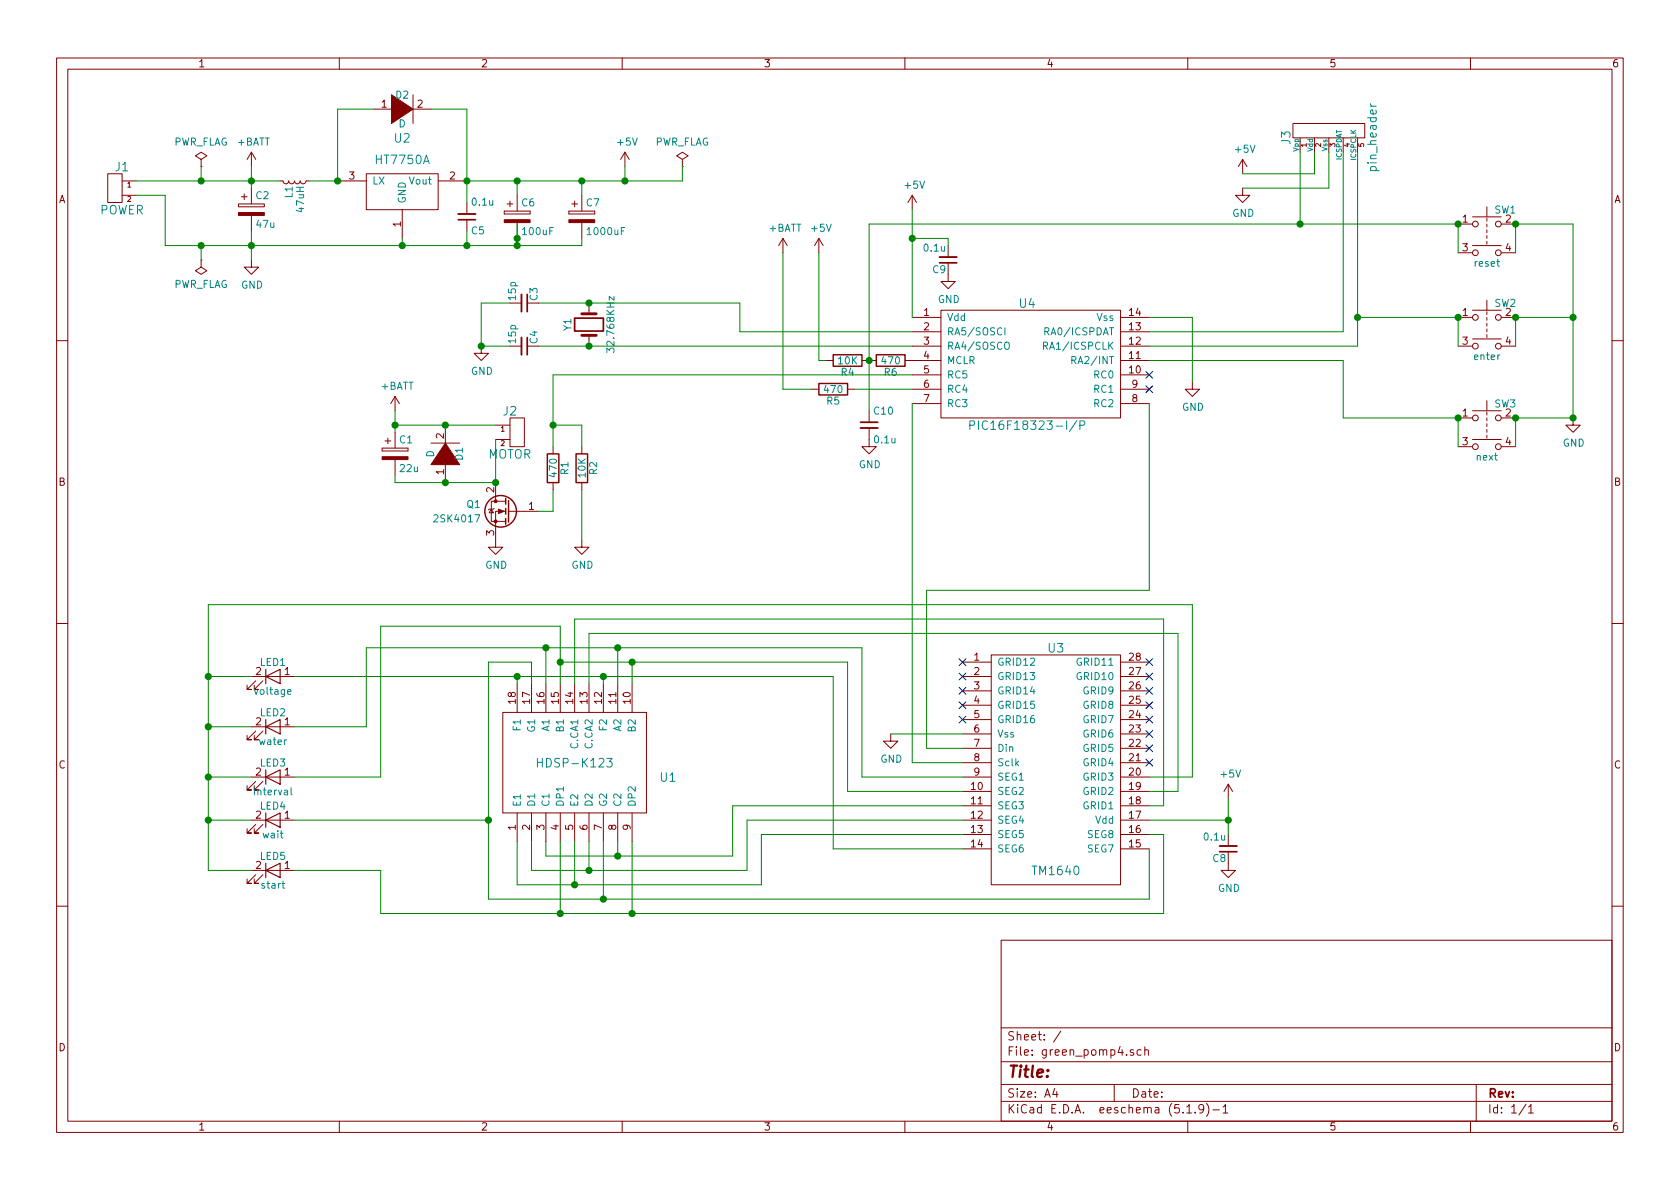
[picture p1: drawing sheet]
EESchema Schematic File Version 4
EELAYER 30 0
EELAYER END
$Descr A4 11693 8268
encoding utf-8
Sheet 1 1
Title ""
Date ""
Rev ""
Comp ""
Comment1 ""
Comment2 ""
Comment3 ""
Comment4 ""
$EndDescr
$Comp
L green_pomp3-rescue:C_Small C9
U 1 1
P 6600 1800
F 0 "C9" H 6610 1870 50  0000 L CNN
F 1 "0.1u" H 6610 1720 50  0000 L CNN
F 2 "Capacitor_THT:C_Disc_D6.0mm_W2.5mm_P5.00mm" H 6600 1800 50  0001 C CNN
F 3 "https://akizukidenshi.com/download/ds/murata/RDER72E104K2K1H03B.pdf" H 6600 1800 50  0001 C CNN
F 4 "P-10147" H 6600 1800 50  0001 C CNN "amoc"
	1    6600 1800
	-1   0    0    1   
$EndComp
$Comp
L green_pomp3-rescue:R R1
U 1 1
P 3850 3250
F 0 "R1" V 3930 3250 50  0000 C CNN
F 1 "470" V 3850 3250 50  0000 C CNN
F 2 "Resistor_THT:R_Axial_DIN0204_L3.6mm_D1.6mm_P2.54mm_Vertical" V 3780 3250 50  0001 C CNN
F 3 "" H 3850 3250 50  0001 C CNN
F 4 "R-25471" V 3850 3250 50  0001 C CNN "amoc"
	1    3850 3250
	1    0    0    -1  
$EndComp
$Comp
L green_pomp3-rescue:R R2
U 1 1
P 4050 3250
F 0 "R2" V 4130 3250 50  0000 C CNN
F 1 "10K" V 4050 3250 50  0000 C CNN
F 2 "Resistor_THT:R_Axial_DIN0204_L3.6mm_D1.6mm_P2.54mm_Vertical" V 3980 3250 50  0001 C CNN
F 3 "" H 4050 3250 50  0001 C CNN
F 4 "R-25103" V 4050 3250 50  0001 C CNN "amoc"
	1    4050 3250
	1    0    0    -1  
$EndComp
$Comp
L Transistor_FET:BUZ11 Q1
U 1 1
P 3550 3550
F 0 "Q1" H 3750 3600 50  0000 L CNN
F 1 "2SK4017" H 3750 3500 50  0000 L CNN
F 2 "FET:2SK4017_Q" H 3750 3650 50  0001 C CNN
F 3 "" H 3550 3550 50  0001 C CNN
F 4 "I-07597" H 3550 3550 50  0001 C CNN "amoc"
	1    3550 3550
	-1   0    0    -1  
$EndComp
$Comp
L green_pomp3-rescue:C_Small C3
U 1 1
P 3650 2100
F 0 "C3" H 3660 2170 50  0000 L CNN
F 1 "15p" H 3660 2020 50  0000 L CNN
F 2 "Capacitor_THT:C_Disc_D3.0mm_W1.6mm_P2.50mm" H 3650 2100 50  0001 C CNN
F 3 "https://akizukidenshi.com/download/ds/murata/RDE5C2A150J0K1C03.pdf" H 3650 2100 50  0001 C CNN
F 4 "P-05108" H 3650 2100 50  0001 C CNN "amoc"
	1    3650 2100
	0    1    -1   0   
$EndComp
$Comp
L green_pomp3-rescue:C_Small C4
U 1 1
P 3650 2400
F 0 "C4" H 3660 2470 50  0000 L CNN
F 1 "15p" H 3660 2320 50  0000 L CNN
F 2 "Capacitor_THT:C_Disc_D3.0mm_W1.6mm_P2.50mm" H 3650 2400 50  0001 C CNN
F 3 "https://akizukidenshi.com/download/ds/murata/RDE5C2A150J0K1C03.pdf" H 3650 2400 50  0001 C CNN
F 4 "P-05108" H 3650 2400 50  0001 C CNN "amoc"
	1    3650 2400
	0    1    -1   0   
$EndComp
$Comp
L green_pomp3-rescue:Crystal Y1
U 1 1
P 4100 2250
F 0 "Y1" H 4100 2400 50  0000 C CNN
F 1 "32.768KHz" H 4100 2100 50  0000 C CNN
F 2 "Crystal:Crystal_Round_D3.0mm_Vertical" H 4100 2250 50  0001 C CNN
F 3 "https://akizukidenshi.com/download/ds/ablic/VT-200F.pdf" H 4100 2250 50  0001 C CNN
F 4 "P-04005" H 4100 2250 50  0001 C CNN "amoc"
	1    4100 2250
	0    -1   1    0   
$EndComp
$Comp
L pspice:DIODE D1
U 1 1
P 3100 3150
F 0 "D1" H 3100 3250 50  0000 C CNN
F 1 "D" H 3100 3050 50  0000 C CNN
F 2 "D:1S4_V" H 3100 3150 50  0001 C CNN
F 3 "https://akizukidenshi.com/download/1S4.pdf" H 3100 3150 50  0001 C CNN
F 4 "I-00127" H 3100 3150 50  0001 C CNN "amoc"
	1    3100 3150
	0    1    -1   0   
$EndComp
$Comp
L green_pomp3-rescue:LED LED1
U 1 1
P 1900 4700
F 0 "LED1" H 1900 4800 50  0000 C CNN
F 1 "voltage" H 1900 4600 50  0000 C CNN
F 2 "LED_THT:LED_D3.0mm" H 1900 4700 50  0001 C CNN
F 3 "" H 1900 4700 50  0001 C CNN
F 4 "I-11577" H 1900 4700 50  0001 C CNN "amoc"
	1    1900 4700
	1    0    0    -1  
$EndComp
$Comp
L green_pomp3-rescue:SW_Push_Dual SW3
U 1 1
P 10350 2900
F 0 "SW3" H 10400 3000 50  0000 L CNN
F 1 "next" H 10350 2630 50  0000 C CNN
F 2 "Button_Switch_THT:SW_PUSH_6mm" H 10350 3100 50  0001 C CNN
F 3 "" H 10350 3100 50  0001 C CNN
F 4 "P-03648" H 10350 2900 50  0001 C CNN "amoc"
	1    10350 2900
	1    0    0    -1  
$EndComp
$Comp
L pspice:DIODE D2
U 1 1
P 2800 750
F 0 "D2" H 2800 850 50  0000 C CNN
F 1 "D" H 2800 650 50  0000 C CNN
F 2 "D:1S4_V" H 2800 750 50  0001 C CNN
F 3 "https://akizukidenshi.com/download/1S4.pdf" H 2800 750 50  0001 C CNN
F 4 "I-00127" H 2800 750 50  0001 C CNN "amoc"
	1    2800 750 
	1    0    0    -1  
$EndComp
$Comp
L green_pomp3-rescue:CP C1
U 1 1
P 2750 3150
F 0 "C1" H 2775 3250 50  0000 L CNN
F 1 "22u" H 2775 3050 50  0000 L CNN
F 2 "Capacitor_THT:CP_Radial_D5.0mm_P2.00mm" H 2788 3000 50  0001 C CNN
F 3 "" H 2750 3150 50  0001 C CNN
F 4 "P-03177" H 2750 3150 50  0001 C CNN "amoc"
	1    2750 3150
	1    0    0    -1  
$EndComp
$Comp
L green_pomp3-rescue:HEADER_5 J3
U 1 1
P 9250 950
F 0 "J3" H 9250 1250 60  0000 C CNN
F 1 "pin_header" H 9250 650 60  0000 C CNN
F 2 "Connector_PinHeader_2.54mm:PinHeader_1x05_P2.54mm_Vertical" H 9250 950 60  0001 C CNN
F 3 "" H 9250 950 60  0000 C CNN
F 4 "C-00167" H 9250 950 50  0001 C CNN "amoc"
	1    9250 950 
	0    -1   -1   0   
$EndComp
$Comp
L green_pomp3-rescue:SW_Push_Dual SW2
U 1 1
P 10350 2200
F 0 "SW2" H 10400 2300 50  0000 L CNN
F 1 "enter" H 10350 1930 50  0000 C CNN
F 2 "Button_Switch_THT:SW_PUSH_6mm" H 10350 2400 50  0001 C CNN
F 3 "" H 10350 2400 50  0001 C CNN
F 4 "P-03651" H 10350 2200 50  0001 C CNN "amoc"
	1    10350 2200
	1    0    0    -1  
$EndComp
$Comp
L green_pomp3-rescue:C_Small C10
U 1 1
P 6050 2950
F 0 "C10" H 6075 3050 50  0000 L CNN
F 1 "0.1u" H 6075 2850 50  0000 L CNN
F 2 "Capacitor_THT:C_Disc_D6.0mm_W2.5mm_P5.00mm" H 6088 2800 50  0001 C CNN
F 3 "https://akizukidenshi.com/download/ds/murata/RDER72E104K2K1H03B.pdf" H 6050 2950 50  0001 C CNN
F 4 "P-10147" H 6050 2950 50  0001 C CNN "amoc"
	1    6050 2950
	1    0    0    -1  
$EndComp
$Comp
L green_pomp3-rescue:SW_Push_Dual SW1
U 1 1
P 10350 1550
F 0 "SW1" H 10400 1650 50  0000 L CNN
F 1 "reset" H 10350 1280 50  0000 C CNN
F 2 "Button_Switch_THT:SW_PUSH_6mm" H 10350 1750 50  0001 C CNN
F 3 "" H 10350 1750 50  0001 C CNN
F 4 "P-03646" H 10350 1550 50  0001 C CNN "amoc"
	1    10350 1550
	1    0    0    -1  
$EndComp
Wire Wire Line
	4050 3100 4050 2950
Wire Wire Line
	3450 3350 3450 3050
Connection ~ 3450 3350
Wire Wire Line
	3750 2400 4100 2400
Wire Wire Line
	3750 2100 4100 2100
Wire Wire Line
	2350 750  2600 750 
Wire Wire Line
	2750 3000 2750 2950
Wire Wire Line
	9450 2400 9450 2200
Wire Wire Line
	9350 2500 9350 2900
Wire Wire Line
	3550 2100 3350 2100
Wire Wire Line
	5150 2100 5150 2300
Wire Wire Line
	9050 1550 9050 1050
Wire Wire Line
	9250 1300 9250 1050
Wire Wire Line
	10950 2200 10550 2200
Wire Wire Line
	3350 2100 3350 2400
Wire Wire Line
	10150 2200 10150 2400
Wire Wire Line
	10550 2200 10550 2400
Connection ~ 4100 2100
Connection ~ 4100 2400
Connection ~ 9050 1550
Wire Wire Line
	10550 2900 10950 2900
Wire Wire Line
	10550 2900 10550 3100
Wire Wire Line
	10150 2900 10150 3100
Connection ~ 10950 2200
Wire Wire Line
	6050 1550 9050 1550
Wire Wire Line
	10150 1550 10150 1750
Wire Wire Line
	10550 1550 10550 1750
Wire Wire Line
	10550 1550 10950 1550
Wire Wire Line
	3350 2400 3550 2400
Wire Wire Line
	10950 2200 10950 2900
$Comp
L green_pomp3-rescue:LED LED5
U 1 1
P 1900 6050
F 0 "LED5" H 1900 6150 50  0000 C CNN
F 1 "start" H 1900 5950 50  0000 C CNN
F 2 "LED_THT:LED_D3.0mm" H 1900 6050 50  0001 C CNN
F 3 "" H 1900 6050 50  0001 C CNN
F 4 "I-11577" H 1900 6050 50  0001 C CNN "amoc"
	1    1900 6050
	1    0    0    -1  
$EndComp
$Comp
L green_pomp3-rescue:LED LED3
U 1 1
P 1900 5400
F 0 "LED3" H 1900 5500 50  0000 C CNN
F 1 "interval" H 1900 5300 50  0000 C CNN
F 2 "LED_THT:LED_D3.0mm" H 1900 5400 50  0001 C CNN
F 3 "" H 1900 5400 50  0001 C CNN
F 4 "I-11577" H 1900 5400 50  0001 C CNN "amoc"
	1    1900 5400
	1    0    0    -1  
$EndComp
$Comp
L green_pomp3-rescue:LED LED2
U 1 1
P 1900 5050
F 0 "LED2" H 1900 5150 50  0000 C CNN
F 1 "water" H 1900 4950 50  0000 C CNN
F 2 "LED_THT:LED_D3.0mm" H 1900 5050 50  0001 C CNN
F 3 "" H 1900 5050 50  0001 C CNN
F 4 "I-11577" H 1900 5050 50  0001 C CNN "amoc"
	1    1900 5050
	1    0    0    -1  
$EndComp
$Comp
L green_pomp3-rescue:LED LED4
U 1 1
P 1900 5700
F 0 "LED4" H 1900 5800 50  0000 C CNN
F 1 "wait" H 1900 5600 50  0000 C CNN
F 2 "LED_THT:LED_D3.0mm" H 1900 5700 50  0001 C CNN
F 3 "" H 1900 5700 50  0001 C CNN
F 4 "I-11577" H 1900 5700 50  0001 C CNN "amoc"
	1    1900 5700
	1    0    0    -1  
$EndComp
Wire Wire Line
	1450 5700 1750 5700
Wire Wire Line
	1450 5400 1750 5400
Wire Wire Line
	1450 5050 1750 5050
$Comp
L power:GND #PWR02
U 1 1
P 3350 2400
F 0 "#PWR02" H 3350 2150 50  0001 C CNN
F 1 "GND" H 3355 2227 50  0000 C CNN
F 2 "" H 3350 2400 50  0001 C CNN
F 3 "" H 3350 2400 50  0001 C CNN
	1    3350 2400
	1    0    0    -1  
$EndComp
Connection ~ 3350 2400
$Comp
L power:+5V #PWR011
U 1 1
P 6350 1450
F 0 "#PWR011" H 6350 1300 50  0001 C CNN
F 1 "+5V" H 6365 1623 50  0000 C CNN
F 2 "" H 6350 1450 50  0001 C CNN
F 3 "" H 6350 1450 50  0001 C CNN
	1    6350 1450
	1    0    0    -1  
$EndComp
$Comp
L power:+5V #PWR09
U 1 1
P 5700 1750
F 0 "#PWR09" H 5700 1600 50  0001 C CNN
F 1 "+5V" H 5715 1923 50  0000 C CNN
F 2 "" H 5700 1750 50  0001 C CNN
F 3 "" H 5700 1750 50  0001 C CNN
	1    5700 1750
	1    0    0    -1  
$EndComp
Wire Wire Line
	4050 3400 4050 3750
Wire Wire Line
	3850 3550 3750 3550
$Comp
L power:GND #PWR06
U 1 1
P 4050 3750
F 0 "#PWR06" H 4050 3500 50  0001 C CNN
F 1 "GND" H 4055 3577 50  0000 C CNN
F 2 "" H 4050 3750 50  0001 C CNN
F 3 "" H 4050 3750 50  0001 C CNN
	1    4050 3750
	1    0    0    -1  
$EndComp
$Comp
L power:GND #PWR03
U 1 1
P 3450 3750
F 0 "#PWR03" H 3450 3500 50  0001 C CNN
F 1 "GND" H 3455 3577 50  0000 C CNN
F 2 "" H 3450 3750 50  0001 C CNN
F 3 "" H 3450 3750 50  0001 C CNN
	1    3450 3750
	1    0    0    -1  
$EndComp
$Comp
L power:+BATT #PWR08
U 1 1
P 5450 1750
F 0 "#PWR08" H 5450 1600 50  0001 C CNN
F 1 "+BATT" H 5465 1923 50  0000 C CNN
F 2 "" H 5450 1750 50  0001 C CNN
F 3 "" H 5450 1750 50  0001 C CNN
	1    5450 1750
	1    0    0    -1  
$EndComp
Wire Wire Line
	5450 1750 5450 2700
$Comp
L power:GND #PWR013
U 1 1
P 8300 2650
F 0 "#PWR013" H 8300 2400 50  0001 C CNN
F 1 "GND" H 8305 2477 50  0000 C CNN
F 2 "" H 8300 2650 50  0001 C CNN
F 3 "" H 8300 2650 50  0001 C CNN
	1    8300 2650
	1    0    0    -1  
$EndComp
$Comp
L power:+5V #PWR014
U 1 1
P 8650 1200
F 0 "#PWR014" H 8650 1050 50  0001 C CNN
F 1 "+5V" H 8665 1373 50  0000 C CNN
F 2 "" H 8650 1200 50  0001 C CNN
F 3 "" H 8650 1200 50  0001 C CNN
	1    8650 1200
	1    0    0    -1  
$EndComp
Wire Wire Line
	8650 1200 9150 1200
Wire Wire Line
	9150 1200 9150 1050
$Comp
L power:GND #PWR016
U 1 1
P 10950 2900
F 0 "#PWR016" H 10950 2650 50  0001 C CNN
F 1 "GND" H 10955 2727 50  0000 C CNN
F 2 "" H 10950 2900 50  0001 C CNN
F 3 "" H 10950 2900 50  0001 C CNN
	1    10950 2900
	1    0    0    -1  
$EndComp
Connection ~ 10950 2900
Connection ~ 10550 1550
Wire Wire Line
	10950 1550 10950 2200
Connection ~ 10150 2200
Connection ~ 10550 2200
$Comp
L power:GND #PWR07
U 1 1
P 6200 5100
F 0 "#PWR07" H 6200 4850 50  0001 C CNN
F 1 "GND" H 6205 4927 50  0000 C CNN
F 2 "" H 6200 5100 50  0001 C CNN
F 3 "" H 6200 5100 50  0001 C CNN
	1    6200 5100
	1    0    0    -1  
$EndComp
$Comp
L power:+5V #PWR012
U 1 1
P 8550 5550
F 0 "#PWR012" H 8550 5400 50  0001 C CNN
F 1 "+5V" H 8565 5723 50  0000 C CNN
F 2 "" H 8550 5550 50  0001 C CNN
F 3 "" H 8550 5550 50  0001 C CNN
	1    8550 5550
	1    0    0    -1  
$EndComp
Wire Wire Line
	1450 4700 1750 4700
Wire Wire Line
	4200 4700 3600 4700
Wire Wire Line
	4300 4500 6000 4500
Wire Wire Line
	4400 6350 3900 6350
Wire Wire Line
	4200 6250 3400 6250
Wire Wire Line
	4300 5950 5100 5950
Wire Wire Line
	4100 6050 5200 6050
Wire Wire Line
	4000 6150 5300 6150
Wire Wire Line
	4400 4600 5900 4600
Wire Wire Line
	6450 5200 6450 4100
Wire Wire Line
	3700 4600 3700 4750
Wire Wire Line
	3400 4600 3700 4600
Wire Wire Line
	3400 6250 3400 5700
Wire Wire Line
	8000 6250 4200 6250
Connection ~ 4200 4700
Wire Wire Line
	4200 4750 4200 4700
Wire Wire Line
	3600 4700 3600 4750
Wire Wire Line
	5800 4700 4200 4700
Wire Wire Line
	5800 5900 5800 4700
Wire Wire Line
	6700 5900 5800 5900
Connection ~ 4300 4500
Wire Wire Line
	4300 4750 4300 4500
Wire Wire Line
	3800 4750 3800 4500
Wire Wire Line
	4100 4400 4100 4750
Connection ~ 4400 6350
Wire Wire Line
	4400 5850 4400 6350
Connection ~ 4200 6250
Wire Wire Line
	4200 5850 4200 6250
Connection ~ 4300 5950
Wire Wire Line
	4300 5850 4300 5950
Connection ~ 4100 6050
Wire Wire Line
	4100 5850 4100 6050
Connection ~ 4000 6150
Wire Wire Line
	4000 5850 4000 6150
Connection ~ 4400 4600
Wire Wire Line
	4400 4750 4400 4600
Wire Wire Line
	3900 6350 3900 5850
Wire Wire Line
	4000 4300 4000 4750
Wire Wire Line
	3600 6150 4000 6150
Wire Wire Line
	5300 6150 5300 5800
Wire Wire Line
	3700 6050 3700 5850
Wire Wire Line
	3700 6050 4100 6050
Wire Wire Line
	3800 5950 3800 5850
Wire Wire Line
	3800 5950 4300 5950
Wire Wire Line
	5100 5950 5100 5600
Wire Wire Line
	3900 4600 4400 4600
Wire Wire Line
	5900 4600 5900 5500
Wire Wire Line
	6000 4500 6000 5400
Wire Wire Line
	3800 4500 4300 4500
Wire Wire Line
	6350 5300 6700 5300
Wire Wire Line
	6700 5200 6450 5200
Wire Wire Line
	8100 6350 4400 6350
Wire Wire Line
	8100 5800 8100 6350
Wire Wire Line
	8000 5800 8100 5800
Wire Wire Line
	8200 4400 4100 4400
Wire Wire Line
	8200 5500 8200 4400
Wire Wire Line
	8000 5500 8200 5500
Wire Wire Line
	8100 4300 4000 4300
Wire Wire Line
	8100 5600 8100 4300
Wire Wire Line
	8000 5600 8100 5600
Wire Wire Line
	8000 6250 8000 5900
Wire Wire Line
	5300 5800 6700 5800
Wire Wire Line
	5200 5700 6700 5700
Wire Wire Line
	5100 5600 6700 5600
Wire Wire Line
	5900 5500 6700 5500
Wire Wire Line
	6700 5400 6000 5400
$Comp
L green_pomp3-rescue:HDSP-K123-RESCUE-green_pomp3 U1
U 1 1
P 4000 5400
F 0 "U1" H 4650 5400 60  0000 C CNN
F 1 "HDSP-K123" H 4000 5500 60  0000 C CNN
F 2 "green_pomp4:HDSP-K123" H 3850 5700 60  0001 C CNN
F 3 "" H 3850 5700 60  0001 C CNN
F 4 "I-10947" H 4000 5400 50  0001 C CNN "amoc"
	1    4000 5400
	1    0    0    -1  
$EndComp
$Comp
L green_pomp3-rescue:C_Small C8
U 1 1
P 8550 5900
F 0 "C8" H 8560 5970 50  0000 L CNN
F 1 "0.1u" H 8560 5820 50  0000 L CNN
F 2 "Capacitor_THT:C_Disc_D6.0mm_W2.5mm_P5.00mm" H 8550 5900 50  0001 C CNN
F 3 "https://akizukidenshi.com/download/ds/murata/RDER72E104K2K1H03B.pdf" H 8550 5900 50  0001 C CNN
F 4 "P-10147" H 8550 5900 50  0001 C CNN "amoc"
	1    8550 5900
	-1   0    0    1   
$EndComp
NoConn ~ 6700 4600
NoConn ~ 6700 4700
NoConn ~ 6700 4800
NoConn ~ 6700 4900
NoConn ~ 6700 5000
NoConn ~ 8000 4800
NoConn ~ 8000 4700
NoConn ~ 8000 4600
$Comp
L green_pomp3-rescue:TM1640 U3
U 1 1
P 7350 5400
F 0 "U3" H 7350 6300 60  0000 C CNN
F 1 "TM1640" H 7350 4750 60  0000 C CNN
F 2 "MCU_Microship:DSPIC30F2010-20I_SO" H 7150 5650 60  0001 C CNN
F 3 "https://akizukidenshi.com/download/ds/titanmicro/TM1640_V1.0_EN.PDF" H 7150 5650 60  0001 C CNN
F 4 "I-13225" H 7350 5400 50  0001 C CNN "amoc"
	1    7350 5400
	1    0    0    -1  
$EndComp
Wire Wire Line
	4050 2950 3850 2950
Wire Wire Line
	3850 2950 3850 3100
Wire Wire Line
	5200 6050 5200 5700
Wire Wire Line
	3600 6150 3600 5850
Wire Wire Line
	3900 4600 3900 4750
$Comp
L green_pomp3-rescue:R R5
U 1 1
P 5800 2700
F 0 "R5" V 5880 2700 50  0000 C CNN
F 1 "470" V 5800 2700 50  0000 C CNN
F 2 "Resistor_THT:R_Axial_DIN0204_L3.6mm_D1.6mm_P2.54mm_Vertical" V 5730 2700 50  0001 C CNN
F 3 "" H 5800 2700 50  0001 C CNN
F 4 "R-25471" V 5800 2700 50  0001 C CNN "amoc"
	1    5800 2700
	0    1    1    0   
$EndComp
Wire Wire Line
	5450 2700 5650 2700
Connection ~ 10150 2900
Connection ~ 10550 2900
Wire Wire Line
	9350 1050 9350 2300
Wire Wire Line
	10150 1550 9050 1550
Connection ~ 10150 1550
Wire Wire Line
	9450 2200 10150 2200
Wire Wire Line
	9350 2900 10150 2900
Connection ~ 9450 2200
Wire Wire Line
	9450 2200 9450 1050
NoConn ~ 8000 4900
Wire Wire Line
	3000 750  3250 750 
Wire Wire Line
	3100 2950 3450 2950
Wire Wire Line
	2750 3350 2750 3300
Wire Wire Line
	3100 2950 2750 2950
Connection ~ 2750 2950
Wire Wire Line
	2750 2950 2750 2850
$Comp
L green_pomp3-rescue:HEADER_2 J2
U 1 1
P 3550 3000
F 0 "J2" H 3550 3150 60  0000 C CNN
F 1 "MOTOR" H 3550 2850 60  0000 C CNN
F 2 "Connector_PinHeader_2.54mm:PinHeader_1x02_P2.54mm_Vertical" H 3550 3000 60  0001 C CNN
F 3 "" H 3550 3000 60  0000 C CNN
	1    3550 3000
	1    0    0    -1  
$EndComp
$Comp
L power:+BATT #PWR0101
U 1 1
P 2750 2850
F 0 "#PWR0101" H 2750 2700 50  0001 C CNN
F 1 "+BATT" H 2765 3023 50  0000 C CNN
F 2 "" H 2750 2850 50  0001 C CNN
F 3 "" H 2750 2850 50  0001 C CNN
	1    2750 2850
	1    0    0    -1  
$EndComp
$Comp
L green_pomp3-rescue:HEADER_2 J1
U 1 1
P 850 1300
F 0 "J1" H 850 1450 60  0000 C CNN
F 1 "POWER" H 850 1150 60  0000 C CNN
F 2 "Connector_PinHeader_2.54mm:PinHeader_2x01_P2.54mm_Vertical" H 850 1300 60  0001 C CNN
F 3 "" H 850 1300 60  0000 C CNN
	1    850  1300
	-1   0    0    -1  
$EndComp
Wire Wire Line
	3600 1550 3600 1650
$Comp
L green_pomp3-rescue:CP C6
U 1 1
P 3600 1500
F 0 "C6" H 3625 1600 50  0000 L CNN
F 1 "100uF" H 3625 1400 50  0000 L CNN
F 2 "Capacitor_THT:CP_Radial_D7.5mm_P2.50mm" H 3638 1350 50  0001 C CNN
F 3 "https://akizukidenshi.com/download/35ZLH100M.pdf" H 3600 1500 50  0001 C CNN
F 4 "P-02724" H 3600 1500 50  0001 C CNN "amoc"
	1    3600 1500
	1    0    0    -1  
$EndComp
Connection ~ 3600 1650
Wire Wire Line
	3600 1650 3600 1700
Wire Wire Line
	3600 1250 3600 1350
Wire Wire Line
	3250 1600 3250 1700
Wire Wire Line
	4050 1250 4350 1250
Wire Wire Line
	4350 1250 4750 1250
Connection ~ 4350 1250
Wire Wire Line
	4750 1150 4750 1250
Wire Wire Line
	4350 1150 4350 1250
$Comp
L power:+5V #PWR010
U 1 1
P 4350 1150
F 0 "#PWR010" H 4350 1000 50  0001 C CNN
F 1 "+5V" H 4365 1323 50  0000 C CNN
F 2 "" H 4350 1150 50  0001 C CNN
F 3 "" H 4350 1150 50  0001 C CNN
	1    4350 1150
	1    0    0    -1  
$EndComp
Connection ~ 1400 1700
Wire Wire Line
	1150 1700 1400 1700
Wire Wire Line
	1150 1350 1150 1700
Wire Wire Line
	950  1350 1150 1350
Connection ~ 1400 1250
Wire Wire Line
	950  1250 1400 1250
Wire Wire Line
	1400 1700 1750 1700
Wire Wire Line
	1400 1800 1400 1700
$Comp
L power:PWR_FLAG #FLG02
U 1 1
P 1400 1800
F 0 "#FLG02" H 1400 1875 50  0001 C CNN
F 1 "PWR_FLAG" H 1400 1973 50  0000 C CNN
F 2 "" H 1400 1800 50  0001 C CNN
F 3 "~" H 1400 1800 50  0001 C CNN
	1    1400 1800
	1    0    0    1   
$EndComp
Wire Wire Line
	1400 1250 1750 1250
Wire Wire Line
	1400 1150 1400 1250
Wire Wire Line
	1750 1250 1750 1150
Wire Wire Line
	1750 1800 1750 1700
$Comp
L power:PWR_FLAG #FLG03
U 1 1
P 4750 1150
F 0 "#FLG03" H 4750 1225 50  0001 C CNN
F 1 "PWR_FLAG" H 4750 1323 50  0000 C CNN
F 2 "" H 4750 1150 50  0001 C CNN
F 3 "~" H 4750 1150 50  0001 C CNN
	1    4750 1150
	1    0    0    -1  
$EndComp
Connection ~ 4050 1250
Wire Wire Line
	4050 1650 4050 1700
Wire Wire Line
	4050 1250 4050 1350
Wire Wire Line
	3250 1250 3250 1400
Connection ~ 1750 1250
$Comp
L power:+BATT #PWR04
U 1 1
P 1750 1150
F 0 "#PWR04" H 1750 1000 50  0001 C CNN
F 1 "+BATT" H 1765 1323 50  0000 C CNN
F 2 "" H 1750 1150 50  0001 C CNN
F 3 "" H 1750 1150 50  0001 C CNN
	1    1750 1150
	1    0    0    -1  
$EndComp
Connection ~ 1750 1700
$Comp
L power:GND #PWR05
U 1 1
P 1750 1800
F 0 "#PWR05" H 1750 1550 50  0001 C CNN
F 1 "GND" H 1755 1627 50  0000 C CNN
F 2 "" H 1750 1800 50  0001 C CNN
F 3 "" H 1750 1800 50  0001 C CNN
	1    1750 1800
	1    0    0    -1  
$EndComp
Wire Wire Line
	1750 1250 1750 1300
Wire Wire Line
	1950 1250 1750 1250
$Comp
L Device:L_Small L1
U 1 1
P 2050 1250
F 0 "L1" H 2080 1290 50  0000 L CNN
F 1 "47uH" H 2080 1210 50  0000 L CNN
F 2 "Inductor_THT:L_Radial_D8.7mm_P5.00mm_Fastron_07HCP" H 2050 1250 50  0001 C CNN
F 3 "https://akizukidenshi.com/download/LHL08NB470K.pdf" H 2050 1250 50  0001 C CNN
F 4 "P-04047" H 2050 1250 50  0001 C CNN "amoc"
	1    2050 1250
	0    -1   1    0   
$EndComp
$Comp
L Device:CP C2
U 1 1
P 1750 1450
F 0 "C2" H 1775 1550 50  0000 L CNN
F 1 "47u" H 1775 1350 50  0000 L CNN
F 2 "Capacitor_THT:CP_Radial_D6.3mm_P2.50mm" H 1788 1300 50  0001 C CNN
F 3 "https://akizukidenshi.com/download/ds/rubycon/PK_series.pdf" H 1750 1450 50  0001 C CNN
F 4 "P-03179" H 1750 1450 50  0001 C CNN "amoc"
	1    1750 1450
	1    0    0    -1  
$EndComp
Wire Wire Line
	1750 1700 1750 1600
$Comp
L power:PWR_FLAG #FLG01
U 1 1
P 1400 1150
F 0 "#FLG01" H 1400 1225 50  0001 C CNN
F 1 "PWR_FLAG" H 1400 1323 50  0000 C CNN
F 2 "" H 1400 1150 50  0001 C CNN
F 3 "~" H 1400 1150 50  0001 C CNN
	1    1400 1150
	1    0    0    -1  
$EndComp
Wire Wire Line
	3600 1700 4050 1700
Wire Wire Line
	3250 1700 3600 1700
Wire Wire Line
	2800 1700 3250 1700
Wire Wire Line
	3600 1250 4050 1250
Wire Wire Line
	2150 1250 2350 1250
Connection ~ 2350 1250
Connection ~ 3600 1700
Connection ~ 3250 1700
Connection ~ 2800 1700
Wire Wire Line
	2800 1650 2800 1700
Wire Wire Line
	2350 1250 2350 750 
Connection ~ 3600 1250
Wire Wire Line
	3250 750  3250 1250
Connection ~ 3250 1250
Wire Wire Line
	3250 1250 3600 1250
Wire Wire Line
	1750 1700 2800 1700
$Comp
L green_pomp3-rescue:HT7750A U2
U 1 1
P 2800 1300
F 0 "U2" H 2800 1650 60  0000 C CNN
F 1 "HT7750A" H 2800 1500 60  0000 C CNN
F 2 "Package_TO_SOT_THT:TO-92L_Inline_Wide" H 2800 1650 60  0001 C CNN
F 3 "https://akizukidenshi.com/download/ds/holtek/HT77XXA.pdf" H 2800 1650 60  0001 C CNN
F 4 "I-02800" H 2800 1300 50  0001 C CNN "amoc"
	1    2800 1300
	1    0    0    -1  
$EndComp
$Comp
L green_pomp3-rescue:C_Small C5
U 1 1
P 3250 1500
F 0 "C5" H 3275 1600 50  0000 L CNN
F 1 "0.1u" H 3275 1400 50  0000 L CNN
F 2 "Capacitor_THT:C_Disc_D6.0mm_W2.5mm_P5.00mm" H 3288 1350 50  0001 C CNN
F 3 "https://akizukidenshi.com/download/ds/murata/RDER72E104K2K1H03B.pdf" H 3250 1500 50  0001 C CNN
F 4 "P-10147" H 3250 1500 50  0001 C CNN "amoc"
	1    3250 1500
	1    0    0    1   
$EndComp
$Comp
L green_pomp3-rescue:CP C7
U 1 1
P 4050 1500
F 0 "C7" H 4075 1600 50  0000 L CNN
F 1 "1000uF" H 4075 1400 50  0000 L CNN
F 2 "Capacitor_THT:CP_Radial_D12.5mm_P5.00mm" H 4088 1350 50  0001 C CNN
F 3 "https://akizukidenshi.com/download/35ZLH1000M.pdf" H 4050 1500 50  0001 C CNN
F 4 "P-02722" H 4050 1500 50  0001 C CNN "amoc"
	1    4050 1500
	1    0    0    -1  
$EndComp
Wire Wire Line
	8000 4100 6450 4100
Wire Wire Line
	2050 5050 2550 5050
Connection ~ 3850 2950
Wire Wire Line
	2750 3350 3100 3350
Wire Wire Line
	3100 3350 3450 3350
Connection ~ 3100 2950
Connection ~ 3100 3350
Wire Wire Line
	3600 4700 2050 4700
Connection ~ 3600 4700
Wire Wire Line
	2550 5050 2550 4500
Wire Wire Line
	2550 4500 3800 4500
Connection ~ 3800 4500
Wire Wire Line
	2650 5400 2650 4350
Wire Wire Line
	2650 4350 3900 4350
Wire Wire Line
	3900 4350 3900 4600
Wire Wire Line
	2050 5400 2650 5400
Connection ~ 3900 4600
Wire Wire Line
	2050 5700 3400 5700
Connection ~ 3400 5700
Wire Wire Line
	3400 5700 3400 4600
Wire Wire Line
	2650 6050 2650 6350
Wire Wire Line
	2650 6350 3900 6350
Wire Wire Line
	2050 6050 2650 6050
Connection ~ 3900 6350
Wire Wire Line
	1750 6050 1450 6050
Wire Wire Line
	1450 4700 1450 4200
Wire Wire Line
	1450 4200 8300 4200
Wire Wire Line
	8300 4200 8300 5400
Wire Wire Line
	8300 5400 8000 5400
Wire Wire Line
	1450 4700 1450 5050
Connection ~ 1450 4700
Connection ~ 1450 5050
Wire Wire Line
	1450 5050 1450 5400
Connection ~ 1450 5400
Wire Wire Line
	1450 5400 1450 5700
Connection ~ 1450 5700
Wire Wire Line
	1450 5700 1450 6050
NoConn ~ 8000 5000
NoConn ~ 8000 5100
NoConn ~ 8000 5200
NoConn ~ 8000 5300
Wire Wire Line
	4100 2100 5150 2100
Wire Wire Line
	3850 3400 3850 3550
Wire Wire Line
	3850 2600 3850 2950
$Comp
L power:GND #PWR0102
U 1 1
P 6050 3050
F 0 "#PWR0102" H 6050 2800 50  0001 C CNN
F 1 "GND" H 6055 2877 50  0000 C CNN
F 2 "" H 6050 3050 50  0001 C CNN
F 3 "" H 6050 3050 50  0001 C CNN
	1    6050 3050
	1    0    0    -1  
$EndComp
$Comp
L power:GND #PWR0103
U 1 1
P 8650 1300
F 0 "#PWR0103" H 8650 1050 50  0001 C CNN
F 1 "GND" H 8655 1127 50  0000 C CNN
F 2 "" H 8650 1300 50  0001 C CNN
F 3 "" H 8650 1300 50  0001 C CNN
	1    8650 1300
	1    0    0    -1  
$EndComp
Wire Wire Line
	8650 1300 9250 1300
Wire Wire Line
	6350 1450 6350 1650
Wire Wire Line
	6350 1650 6600 1650
Wire Wire Line
	6600 1650 6600 1700
Connection ~ 6350 1650
$Comp
L power:GND #PWR0104
U 1 1
P 6600 1900
F 0 "#PWR0104" H 6600 1650 50  0001 C CNN
F 1 "GND" H 6605 1727 50  0000 C CNN
F 2 "" H 6600 1900 50  0001 C CNN
F 3 "" H 6600 1900 50  0001 C CNN
	1    6600 1900
	1    0    0    -1  
$EndComp
Wire Wire Line
	8300 2200 8300 2650
NoConn ~ 8000 2700
Wire Wire Line
	8000 2800 8000 4100
Wire Wire Line
	6350 2800 6350 5300
Wire Wire Line
	6350 2600 3850 2600
Wire Wire Line
	4100 2400 6350 2400
Wire Wire Line
	5150 2300 6350 2300
Wire Wire Line
	8300 2200 8000 2200
Wire Wire Line
	9350 2300 8000 2300
Wire Wire Line
	8000 2400 9450 2400
Wire Wire Line
	8000 2500 9350 2500
NoConn ~ 8000 2600
Wire Wire Line
	6350 1650 6350 2200
$Comp
L green_pomp3-rescue:PIC16F1503 U4
U 1 1
P 7150 2500
F 0 "U4" H 7150 2900 60  0000 C CNN
F 1 "PIC16F18323-I/P" H 7150 2050 60  0000 C CNN
F 2 "MCU_Microship:PIC16F1503-I_P" H 7400 3550 60  0001 C CNN
F 3 "https://akizukidenshi.com/download/ds/microchip/PIC16(L)F18313_18323.pdf" H 7400 3550 60  0001 C CNN
F 4 "I-13287" H 7150 2500 50  0001 C CNN "amoc"
	1    7150 2500
	1    0    0    -1  
$EndComp
Wire Wire Line
	5700 1750 5700 2500
$Comp
L green_pomp3-rescue:R R6
U 1 1
P 6200 2500
F 0 "R6" V 6280 2500 50  0000 C CNN
F 1 "470" V 6200 2500 50  0000 C CNN
F 2 "Resistor_THT:R_Axial_DIN0204_L3.6mm_D1.6mm_P2.54mm_Vertical" V 6130 2500 50  0001 C CNN
F 3 "" H 6200 2500 50  0001 C CNN
F 4 "R-25471" V 6200 2500 50  0001 C CNN "amoc"
	1    6200 2500
	0    1    1    0   
$EndComp
Connection ~ 6050 2500
Wire Wire Line
	6050 2500 6050 1550
$Comp
L green_pomp3-rescue:R R4
U 1 1
P 5900 2500
F 0 "R4" V 5980 2500 50  0000 C CNN
F 1 "10K" V 5900 2500 50  0000 C CNN
F 2 "Resistor_THT:R_Axial_DIN0204_L3.6mm_D1.6mm_P2.54mm_Vertical" V 5830 2500 50  0001 C CNN
F 3 "" H 5900 2500 50  0001 C CNN
F 4 "R-25103" V 5900 2500 50  0001 C CNN "amoc"
	1    5900 2500
	0    1    1    0   
$EndComp
Wire Wire Line
	5700 2500 5750 2500
Wire Wire Line
	6050 2500 6050 2850
Wire Wire Line
	5950 2700 6350 2700
Wire Wire Line
	6200 5100 6700 5100
Wire Wire Line
	8000 5700 8550 5700
Wire Wire Line
	8550 5550 8550 5700
Wire Wire Line
	8550 5700 8550 5800
Connection ~ 8550 5700
$Comp
L power:GND #PWR0105
U 1 1
P 8550 6000
F 0 "#PWR0105" H 8550 5750 50  0001 C CNN
F 1 "GND" H 8555 5827 50  0000 C CNN
F 2 "" H 8550 6000 50  0001 C CNN
F 3 "" H 8550 6000 50  0001 C CNN
	1    8550 6000
	1    0    0    -1  
$EndComp
$EndSCHEMATC
